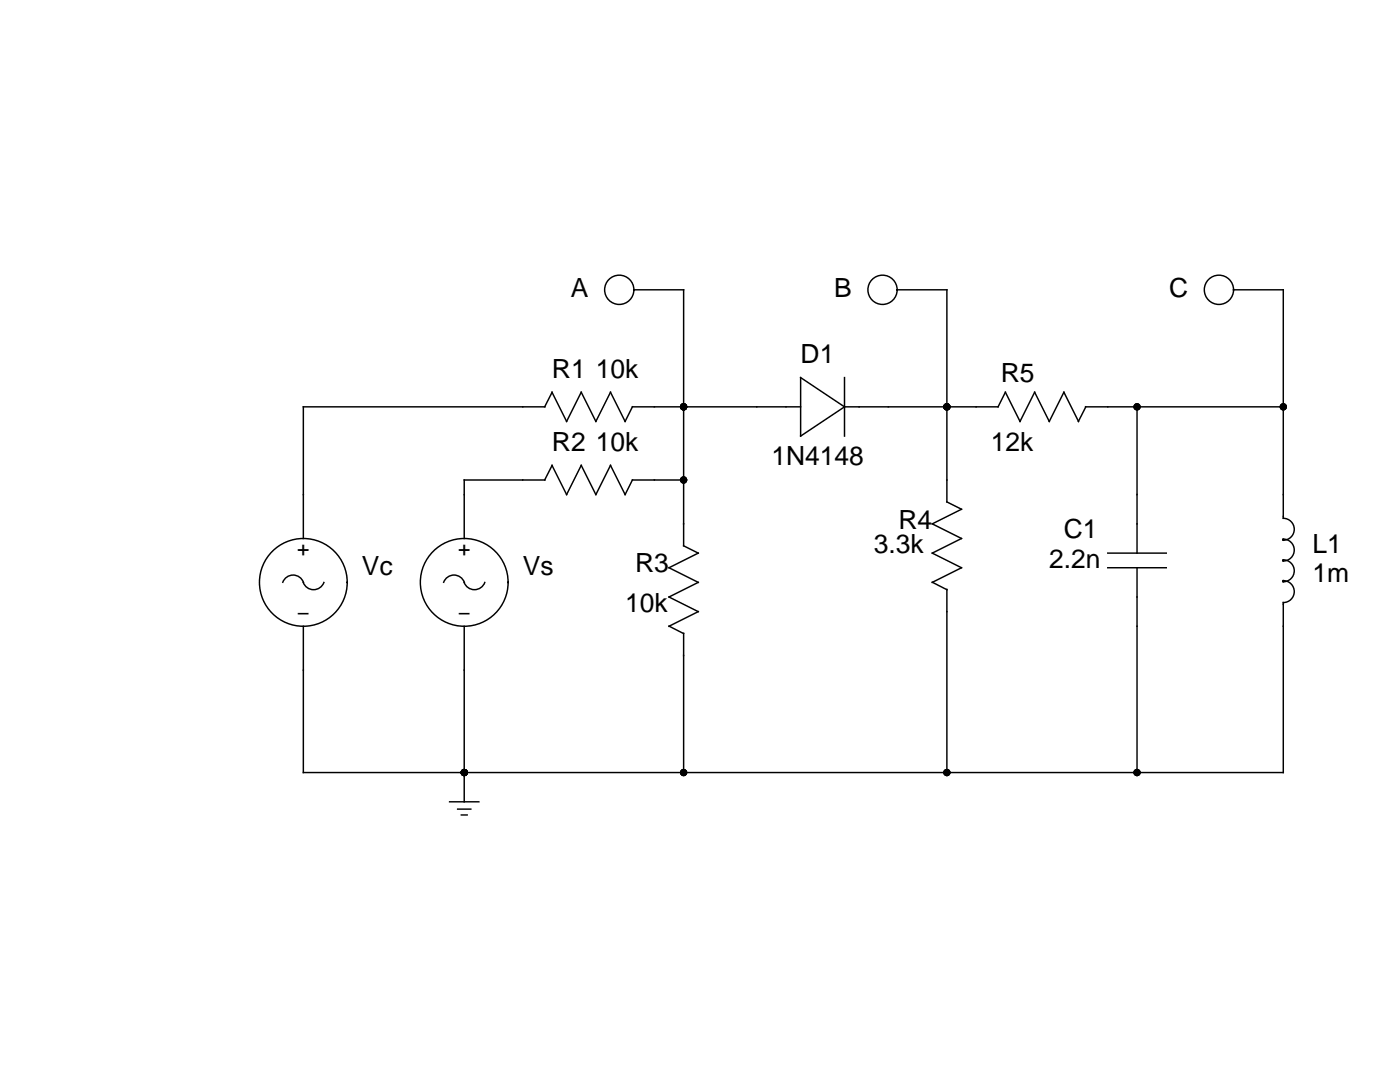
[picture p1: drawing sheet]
<svg xmlns="http://www.w3.org/2000/svg" width="279mm" height="216mm" viewBox="0 0 279 216" stroke-linecap="round" stroke-linejoin="round" font-family="sans-serif">
<g fill="none" stroke="#000" stroke-width=".29">
<path d="M126.5 57.8h9.9v51.1l2.9 1.5-5.8 2.9 5.8 2.9-5.8 2.9 5.8 2.9-5.8 3M179 57.8h10v42.4l2.9 1.4-5.8 2.9 5.8 2.9-5.8 3 5.8 2.9-5.8 2.9 2.9 1.5M246.2 57.8h9.9v45.6a2.17 2.17 0 0 1 2.2 2.2 2.17 2.17 0 0 1-2.3 2.2v-.1a1.98 1.98 0 0 1 2.3 2.1 1.98 1.98 0 0 1-2.3 2 1.98 1.98 0 0 1 2.3 2.1 1.98 1.98 0 0 1-2.3 2.1 1.98 1.98 0 0 1 2.3 2 2.19 2.19 0 0 1-2.2 2.2v34h-195.6v-29.2M110.2 78.3l2.9 5.8 2.9-5.8 2.9 5.8 2.9-5.8 3 5.8 1.4-2.9h33.6M110.2 78.3l-1.5 2.9M159.8 75.3l8.7 5.9-8.7 5.8zM168.5 75.3v11.7M108.8 81.2h-48.3v26.2M108.8 95.8h-16.2v11.6M110.2 92.9l2.9 5.8 2.9-5.8 2.9 5.8 2.9-5.8 3 5.8 1.4-2.9h10.2M110.2 92.9l-1.5 2.9M168.5 81.2h30.7l1.4-2.9 3 5.8 2.9-5.8 2.9 5.8 2.9-5.8 2.9 5.8"/>
<path d="M216.6 81.2h39.5M216.7 81.2l-1.5 2.9M226.9 81.2v29.2M56.4 116.2a2.19 2.19 0 0 1 2.1-1.5 2.19 2.19 0 0 1 2.1 1.5M60.5 116.2a2.19 2.19 0 0 0 2.1 1.5 2.19 2.19 0 0 0 2-1.5M88.5 116.2a2.19 2.19 0 0 1 2.1-1.5 2.19 2.19 0 0 1 2.1 1.5M92.6 116.2a2.19 2.19 0 0 0 2.1 1.5 2.19 2.19 0 0 0 2-1.5M189 117.6v36.6M221.1 113.3h11.7M221.1 110.4h11.7M226.9 113.3v40.9M92.6 125v35"/>
<path d="M133.5 124.9l2.9 1.5M136.4 126.4v27.8M89.7 160h5.9M91.3 161.5h2.7M92.1 162.6h1.1"/>
<circle cx="123.6" cy="57.8" r="2.92"/>
<circle cx="176.1" cy="57.8" r="2.92"/>
<circle cx="243.3" cy="57.8" r="2.92"/>
<circle cx="60.5" cy="116.2" r="8.8"/>
<circle cx="92.6" cy="116.2" r="8.8"/>
</g>
<g fill="#000">
<circle cx="136.4" cy="81.2" r=".73"/>
<circle cx="136.4" cy="95.8" r=".73"/>
<circle cx="189" cy="81.2" r=".73"/>
<circle cx="226.9" cy="81.2" r=".73"/>
<circle cx="256.1" cy="81.2" r=".73"/>
<circle cx="92.6" cy="154.2" r=".73"/>
<circle cx="136.4" cy="154.2" r=".73"/>
<circle cx="189" cy="154.2" r=".73"/>
<circle cx="226.9" cy="154.2" r=".73"/>
</g>
<g font-size="5.3">
<text x="113.9" y="59.3">A</text>
<text x="166.5" y="59.3">B</text>
<text x="233.3" y="59.3">C</text>
<text x="110.2" y="75.3">R1</text>
<text x="118.9" y="75.3">10k</text>
<text x="159.8" y="72.4">D1</text>
<text x="199.7" y="76.3">R5</text>
<text x="110.2" y="89.9">R2</text>
<text x="118.9" y="89.9">10k</text>
<text x="197.7" y="89.9">12k</text>
<text x="153.9" y="92.9">1N4148</text>
<text x="179.3" y="105.5">R4</text>
<text x="212.3" y="107.4">C1</text>
<text x="174.4" y="110.4">3.3k</text>
<text x="209.4" y="113.3">2.2n</text>
<text x="261.9" y="110.4">L1</text>
<text x="72.2" y="114.7">Vc</text>
<text x="104.3" y="114.7">Vs</text>
<text x="126.8" y="114.2">R3</text>
<text x="261.9" y="116.2">1m</text>
<text x="124.8" y="122">10k</text>
</g>
<g font-size="4.2">
<text x="59.3" y="110.9">+</text>
<text x="91.4" y="110.9">+</text>
<text x="59.3" y="123.5">−</text>
<text x="91.4" y="123.5">−</text>
</g>
</svg>
